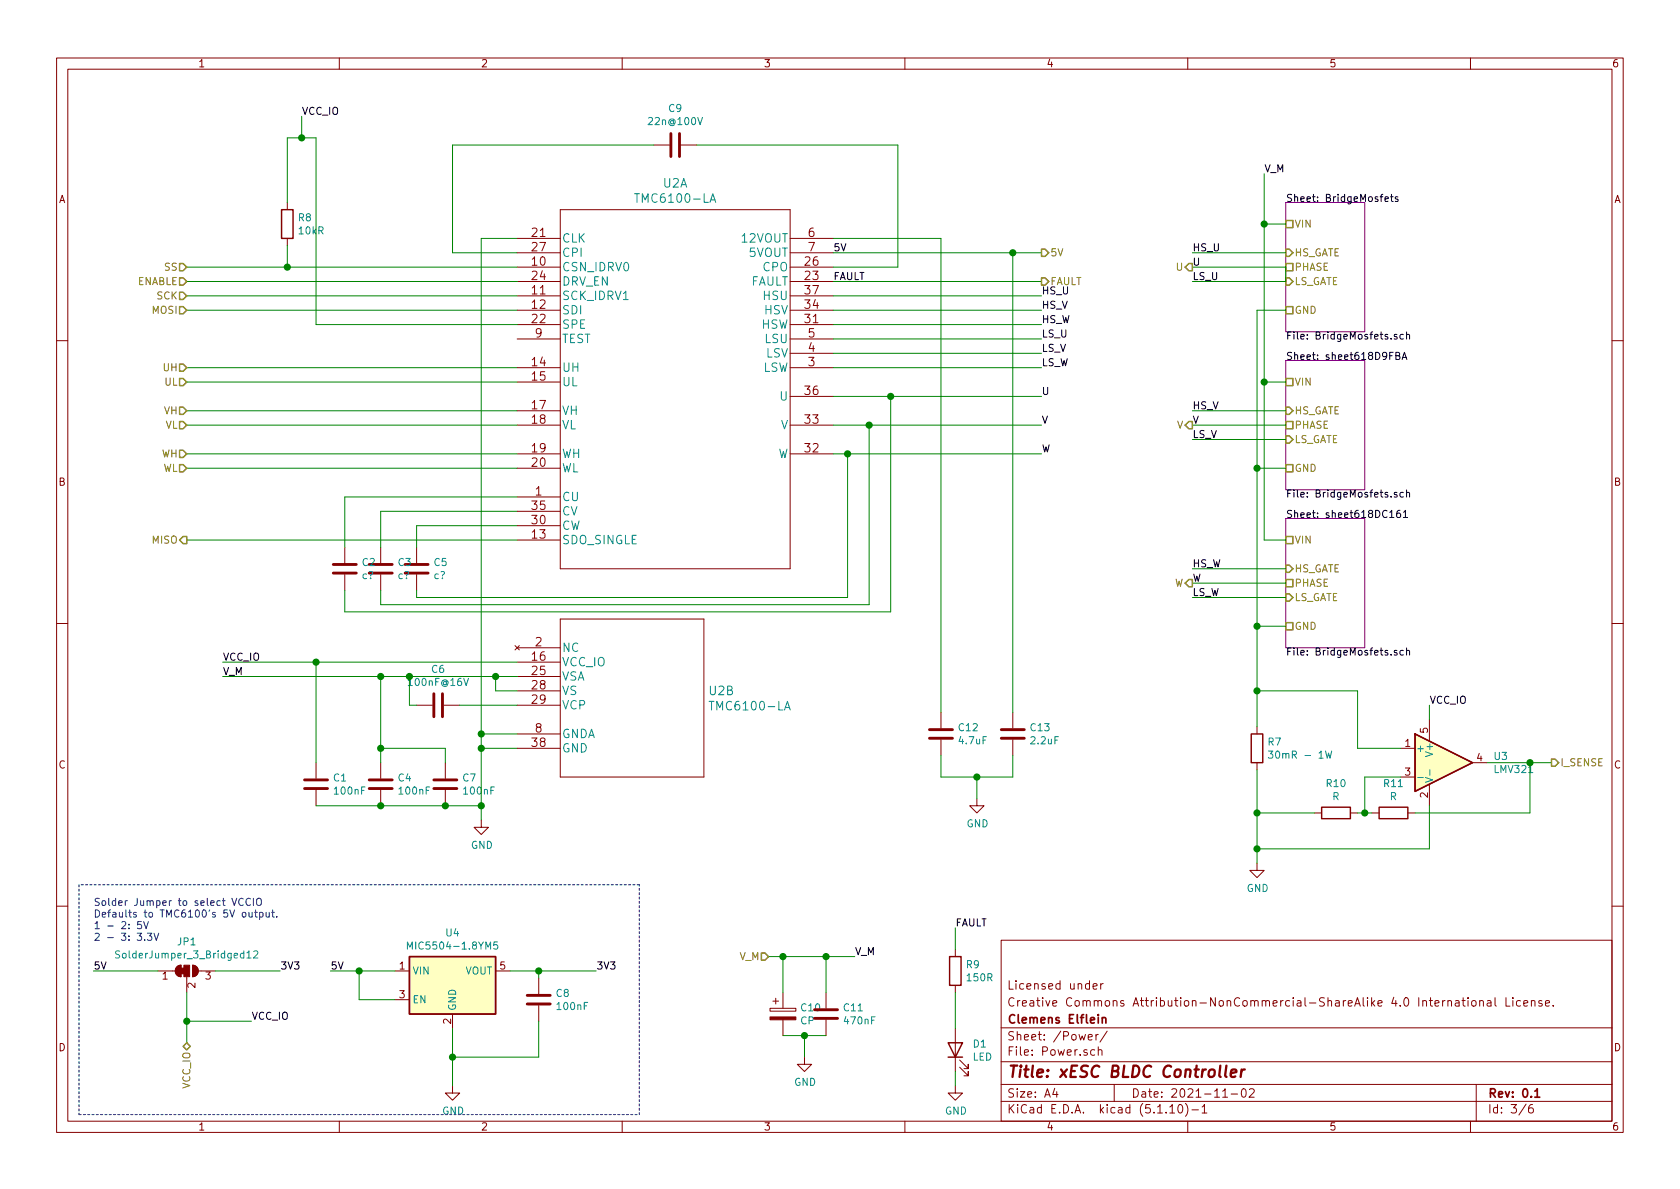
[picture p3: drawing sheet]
EESchema Schematic File Version 4
EELAYER 30 0
EELAYER END
$Descr A4 11693 8268
encoding utf-8
Sheet 3 6
Title "xESC BLDC Controller"
Date "2021-11-02"
Rev "0.1"
Comp "Clemens Elflein"
Comment1 "Creative Commons Attribution-NonCommercial-ShareAlike 4.0 International License."
Comment2 "Licensed under "
Comment3 ""
Comment4 ""
$EndDescr
$Comp
L TMC6100:TMC6100-LA U?
U 1 1
P 3600 1650
AR Path="/618330C0" Ref="U?"  Part="1" 
AR Path="/6183112C/618330C0" Ref="U2"  Part="1" 
F 0 "U2" H 4700 2037 60  0000 C CNN
F 1 "TMC6100-LA" H 4700 1931 60  0000 C CNN
F 2 "footprints:TMC6100-LA" H 4700 1890 60  0001 C CNN
F 3 "" H 3600 1650 60  0000 C CNN
	1    3600 1650
	1    0    0    -1  
$EndComp
$Comp
L TMC6100:TMC6100-LA U?
U 2 1
P 3600 4500
AR Path="/618330C6" Ref="U?"  Part="2" 
AR Path="/6183112C/618330C6" Ref="U2"  Part="2" 
F 0 "U2" H 4928 4203 60  0000 L CNN
F 1 "TMC6100-LA" H 4928 4097 60  0000 L CNN
F 2 "footprints:TMC6100-LA" H 4700 4740 60  0001 C CNN
F 3 "" H 3600 4500 60  0000 C CNN
	2    3600 4500
	1    0    0    -1  
$EndComp
Text HLabel 5350 6650 0    50   Input ~ 0
V_M
Wire Wire Line
	3600 1650 3350 1650
Wire Wire Line
	3600 5100 3350 5100
Connection ~ 3350 5100
Wire Wire Line
	3350 5100 3350 5200
Wire Wire Line
	3600 5200 3350 5200
Connection ~ 3350 5200
Wire Wire Line
	3350 5200 3350 5600
$Comp
L power:GND #PWR0104
U 1 1
P 3350 5700
F 0 "#PWR0104" H 3350 5450 50  0001 C CNN
F 1 "GND" H 3355 5527 50  0000 C CNN
F 2 "" H 3350 5700 50  0001 C CNN
F 3 "" H 3350 5700 50  0001 C CNN
	1    3350 5700
	1    0    0    -1  
$EndComp
Wire Wire Line
	3600 4600 2200 4600
Connection ~ 2200 4600
Wire Wire Line
	2200 4600 1550 4600
Text HLabel 1300 7250 3    50   BiDi ~ 0
VCC_IO
$Comp
L Device:C C4
U 1 1
P 2650 5450
F 0 "C4" H 2765 5496 50  0000 L CNN
F 1 "100nF" H 2765 5405 50  0000 L CNN
F 2 "" H 2688 5300 50  0001 C CNN
F 3 "~" H 2650 5450 50  0001 C CNN
	1    2650 5450
	1    0    0    -1  
$EndComp
Wire Wire Line
	2650 5600 3100 5600
Text Label 1550 4700 0    50   ~ 0
V_M
$Comp
L Device:C C12
U 1 1
P 6550 5100
F 0 "C12" H 6665 5146 50  0000 L CNN
F 1 "4.7uF" H 6665 5055 50  0000 L CNN
F 2 "" H 6588 4950 50  0001 C CNN
F 3 "~" H 6550 5100 50  0001 C CNN
	1    6550 5100
	1    0    0    -1  
$EndComp
Wire Wire Line
	6550 5250 6550 5400
Wire Wire Line
	6550 5400 6800 5400
Wire Wire Line
	6800 5400 6800 5550
Connection ~ 6800 5400
$Comp
L power:GND #PWR0105
U 1 1
P 6800 5550
F 0 "#PWR0105" H 6800 5300 50  0001 C CNN
F 1 "GND" H 6805 5377 50  0000 C CNN
F 2 "" H 6800 5550 50  0001 C CNN
F 3 "" H 6800 5550 50  0001 C CNN
	1    6800 5550
	1    0    0    -1  
$EndComp
$Comp
L Device:C C1
U 1 1
P 2200 5450
F 0 "C1" H 2315 5496 50  0000 L CNN
F 1 "100nF" H 2315 5405 50  0000 L CNN
F 2 "" H 2238 5300 50  0001 C CNN
F 3 "~" H 2200 5450 50  0001 C CNN
	1    2200 5450
	1    0    0    -1  
$EndComp
Wire Wire Line
	2200 5600 2650 5600
Connection ~ 2650 5600
Wire Wire Line
	3600 4700 3450 4700
Wire Wire Line
	2650 4700 1550 4700
Connection ~ 2650 4700
Connection ~ 3350 5600
Wire Wire Line
	3350 5600 3350 5700
Wire Wire Line
	3350 1650 3350 5100
Wire Wire Line
	2200 4600 2200 5300
Wire Wire Line
	2650 4700 2650 5200
Wire Wire Line
	3600 4800 3450 4800
Wire Wire Line
	3450 4800 3450 4700
Connection ~ 3450 4700
Wire Wire Line
	3450 4700 2850 4700
$Comp
L Device:C C6
U 1 1
P 3050 4900
F 0 "C6" V 2798 4900 50  0000 C CNN
F 1 "100nF@16V" V 2889 4900 50  0000 C CNN
F 2 "" H 3088 4750 50  0001 C CNN
F 3 "~" H 3050 4900 50  0001 C CNN
	1    3050 4900
	0    1    1    0   
$EndComp
Wire Wire Line
	3600 4900 3200 4900
Wire Wire Line
	2900 4900 2850 4900
Wire Wire Line
	2850 4900 2850 4700
Connection ~ 2850 4700
Wire Wire Line
	2850 4700 2650 4700
Wire Wire Line
	5350 6650 5450 6650
Text Label 5950 6650 0    50   ~ 0
V_M
$Comp
L Device:CP C10
U 1 1
P 5450 7050
F 0 "C10" H 5568 7096 50  0000 L CNN
F 1 "CP" H 5568 7005 50  0000 L CNN
F 2 "" H 5488 6900 50  0001 C CNN
F 3 "~" H 5450 7050 50  0001 C CNN
	1    5450 7050
	1    0    0    -1  
$EndComp
$Comp
L Device:C C11
U 1 1
P 5750 7050
F 0 "C11" H 5865 7096 50  0000 L CNN
F 1 "470nF" H 5865 7005 50  0000 L CNN
F 2 "" H 5788 6900 50  0001 C CNN
F 3 "~" H 5750 7050 50  0001 C CNN
	1    5750 7050
	1    0    0    -1  
$EndComp
Wire Wire Line
	5450 7200 5600 7200
Wire Wire Line
	5600 7200 5600 7350
Connection ~ 5600 7200
Wire Wire Line
	5600 7200 5750 7200
Wire Wire Line
	5450 6900 5450 6650
Connection ~ 5450 6650
Wire Wire Line
	5450 6650 5750 6650
Wire Wire Line
	5750 6900 5750 6650
Connection ~ 5750 6650
Wire Wire Line
	5750 6650 5950 6650
$Comp
L power:GND #PWR0106
U 1 1
P 5600 7350
F 0 "#PWR0106" H 5600 7100 50  0001 C CNN
F 1 "GND" H 5605 7177 50  0000 C CNN
F 2 "" H 5600 7350 50  0001 C CNN
F 3 "" H 5600 7350 50  0001 C CNN
	1    5600 7350
	1    0    0    -1  
$EndComp
$Comp
L Device:C C7
U 1 1
P 3100 5450
F 0 "C7" H 3215 5496 50  0000 L CNN
F 1 "100nF" H 3215 5405 50  0000 L CNN
F 2 "" H 3138 5300 50  0001 C CNN
F 3 "~" H 3100 5450 50  0001 C CNN
	1    3100 5450
	1    0    0    -1  
$EndComp
Connection ~ 3100 5600
Wire Wire Line
	3100 5600 3350 5600
Wire Wire Line
	3100 5300 3100 5200
Wire Wire Line
	3100 5200 2650 5200
Connection ~ 2650 5200
Wire Wire Line
	2650 5200 2650 5300
$Comp
L Device:C C5
U 1 1
P 2900 3950
F 0 "C5" H 3015 3996 50  0000 L CNN
F 1 "c?" H 3015 3905 50  0000 L CNN
F 2 "" H 2938 3800 50  0001 C CNN
F 3 "~" H 2900 3950 50  0001 C CNN
	1    2900 3950
	1    0    0    -1  
$EndComp
$Comp
L Device:C C3
U 1 1
P 2650 3950
F 0 "C3" H 2765 3996 50  0000 L CNN
F 1 "c?" H 2765 3905 50  0000 L CNN
F 2 "" H 2688 3800 50  0001 C CNN
F 3 "~" H 2650 3950 50  0001 C CNN
	1    2650 3950
	1    0    0    -1  
$EndComp
$Comp
L Device:C C2
U 1 1
P 2400 3950
F 0 "C2" H 2515 3996 50  0000 L CNN
F 1 "c?" H 2515 3905 50  0000 L CNN
F 2 "" H 2438 3800 50  0001 C CNN
F 3 "~" H 2400 3950 50  0001 C CNN
	1    2400 3950
	1    0    0    -1  
$EndComp
Wire Wire Line
	2400 3450 2400 3800
Wire Wire Line
	2400 3450 3600 3450
Wire Wire Line
	2650 3550 2650 3800
Wire Wire Line
	2650 3550 3600 3550
Wire Wire Line
	2900 3650 2900 3800
Wire Wire Line
	2900 3650 3600 3650
Wire Wire Line
	2900 4100 2900 4150
Wire Wire Line
	2900 4150 5900 4150
Wire Wire Line
	5900 4150 5900 3150
Wire Wire Line
	5900 3150 5800 3150
Wire Wire Line
	2650 4100 2650 4200
Wire Wire Line
	2650 4200 6050 4200
Wire Wire Line
	6050 4200 6050 2950
Wire Wire Line
	6050 2950 5800 2950
Wire Wire Line
	2400 4100 2400 4250
Wire Wire Line
	2400 4250 6200 4250
Wire Wire Line
	6200 4250 6200 2750
Wire Wire Line
	6200 2750 5800 2750
Wire Wire Line
	5800 1650 6550 1650
Wire Wire Line
	6550 1650 6550 4950
Wire Wire Line
	5800 1850 6250 1850
Wire Wire Line
	6250 1850 6250 1000
$Comp
L Device:C C9
U 1 1
P 4700 1000
F 0 "C9" V 4952 1000 50  0000 C CNN
F 1 "22n@100V" V 4861 1000 50  0000 C CNN
F 2 "" H 4738 850 50  0001 C CNN
F 3 "~" H 4700 1000 50  0001 C CNN
	1    4700 1000
	0    -1   -1   0   
$EndComp
Wire Wire Line
	4850 1000 6250 1000
Wire Wire Line
	4550 1000 3150 1000
Wire Wire Line
	3150 1000 3150 1750
Wire Wire Line
	3150 1750 3600 1750
$Sheet
S 8950 1400 550  900 
U 61874129
F0 "BridgeMosfets" 50
F1 "BridgeMosfets.sch" 50
F2 "VIN" U L 8950 1550 50 
F3 "GND" U L 8950 2150 50 
F4 "PHASE" U L 8950 1850 50 
F5 "HS_GATE" I L 8950 1750 50 
F6 "LS_GATE" I L 8950 1950 50 
$EndSheet
$Comp
L Regulator_Linear:MIC5504-1.8YM5 U4
U 1 1
P 3150 6850
F 0 "U4" H 3150 7217 50  0000 C CNN
F 1 "MIC5504-1.8YM5" H 3150 7126 50  0000 C CNN
F 2 "Package_TO_SOT_SMD:SOT-23-5_HandSoldering" H 3150 6450 50  0001 C CNN
F 3 "http://ww1.microchip.com/downloads/en/DeviceDoc/MIC550X.pdf" H 2900 7100 50  0001 C CNN
	1    3150 6850
	1    0    0    -1  
$EndComp
Wire Wire Line
	6800 5400 7050 5400
Wire Wire Line
	7050 5400 7050 5250
Wire Wire Line
	7050 1750 7050 4950
$Comp
L Device:C C13
U 1 1
P 7050 5100
F 0 "C13" H 7165 5146 50  0000 L CNN
F 1 "2.2uF" H 7165 5055 50  0000 L CNN
F 2 "" H 7088 4950 50  0001 C CNN
F 3 "~" H 7050 5100 50  0001 C CNN
	1    7050 5100
	1    0    0    -1  
$EndComp
Text Label 1550 4600 0    50   ~ 0
VCC_IO
Text Label 5800 1750 0    50   ~ 0
5V
Wire Wire Line
	5800 1750 7050 1750
$Comp
L Device:C C8
U 1 1
P 3750 6950
F 0 "C8" H 3865 6996 50  0000 L CNN
F 1 "100nF" H 3865 6905 50  0000 L CNN
F 2 "" H 3788 6800 50  0001 C CNN
F 3 "~" H 3750 6950 50  0001 C CNN
	1    3750 6950
	1    0    0    -1  
$EndComp
Wire Wire Line
	3550 6750 3750 6750
Wire Wire Line
	3750 6750 3750 6800
Wire Wire Line
	3150 7150 3150 7350
Wire Wire Line
	3150 7350 3750 7350
Wire Wire Line
	3750 7350 3750 7100
Wire Wire Line
	3150 7350 3150 7550
Connection ~ 3150 7350
$Comp
L power:GND #PWR0107
U 1 1
P 3150 7550
F 0 "#PWR0107" H 3150 7300 50  0001 C CNN
F 1 "GND" H 3155 7377 50  0000 C CNN
F 2 "" H 3150 7550 50  0001 C CNN
F 3 "" H 3150 7550 50  0001 C CNN
	1    3150 7550
	1    0    0    -1  
$EndComp
Wire Wire Line
	2750 6750 2500 6750
Wire Wire Line
	2750 6950 2500 6950
Wire Wire Line
	2500 6950 2500 6750
Connection ~ 2500 6750
Wire Wire Line
	2500 6750 2300 6750
Text Label 2300 6750 0    50   ~ 0
5V
$Comp
L Jumper:SolderJumper_3_Bridged12 JP1
U 1 1
P 1300 6750
F 0 "JP1" H 1300 6955 50  0000 C CNN
F 1 "SolderJumper_3_Bridged12" H 1300 6864 50  0000 C CNN
F 2 "Jumper:SolderJumper-3_P1.3mm_Bridged12_Pad1.0x1.5mm_NumberLabels" H 1300 6750 50  0001 C CNN
F 3 "~" H 1300 6750 50  0001 C CNN
	1    1300 6750
	1    0    0    -1  
$EndComp
Wire Wire Line
	1300 7250 1300 7100
Wire Wire Line
	1300 7100 1750 7100
Connection ~ 1300 7100
Wire Wire Line
	1300 7100 1300 6900
Text Label 1750 7100 0    50   ~ 0
VCC_IO
Wire Wire Line
	1100 6750 650  6750
Wire Wire Line
	1500 6750 1950 6750
Wire Wire Line
	3750 6750 4150 6750
Connection ~ 3750 6750
Text Label 4150 6750 0    50   ~ 0
3V3
Text Label 1950 6750 0    50   ~ 0
3V3
Text Label 650  6750 0    50   ~ 0
5V
Text Notes 650  6550 0    50   ~ 0
Solder Jumper to select VCCIO\nDefaults to TMC6100's 5V output.\n1 - 2: 5V\n2 - 3: 3.3V
Wire Notes Line
	550  6150 550  7750
Wire Notes Line
	550  7750 4450 7750
Wire Notes Line
	4450 7750 4450 6150
Wire Notes Line
	4450 6150 550  6150
$Sheet
S 8950 2500 550  900 
U 618D9FC1
F0 "sheet618D9FBA" 50
F1 "BridgeMosfets.sch" 50
F2 "VIN" U L 8950 2650 50 
F3 "GND" U L 8950 3250 50 
F4 "PHASE" U L 8950 2950 50 
F5 "HS_GATE" I L 8950 2850 50 
F6 "LS_GATE" I L 8950 3050 50 
$EndSheet
$Sheet
S 8950 3600 550  900 
U 618DC168
F0 "sheet618DC161" 50
F1 "BridgeMosfets.sch" 50
F2 "VIN" U L 8950 3750 50 
F3 "GND" U L 8950 4350 50 
F4 "PHASE" U L 8950 4050 50 
F5 "HS_GATE" I L 8950 3950 50 
F6 "LS_GATE" I L 8950 4150 50 
$EndSheet
Wire Wire Line
	8950 1750 8300 1750
Wire Wire Line
	8950 1850 8950 1950
Wire Wire Line
	8950 1850 8300 1850
Wire Wire Line
	8300 1950 8950 1950
Wire Wire Line
	8950 2850 8300 2850
Wire Wire Line
	8950 2950 8300 2950
Wire Wire Line
	8300 3050 8950 3050
Wire Wire Line
	8950 3950 8300 3950
Wire Wire Line
	8950 4050 8300 4050
Wire Wire Line
	8300 4150 8950 4150
Text Label 8300 3950 0    50   ~ 0
HS_W
Text Label 8300 4050 0    50   ~ 0
W
Text Label 8300 4150 0    50   ~ 0
LS_W
Text Label 8300 2850 0    50   ~ 0
HS_V
Text Label 8300 3050 0    50   ~ 0
LS_V
Text Label 8300 2950 0    50   ~ 0
V
Text Label 8300 1750 0    50   ~ 0
HS_U
Text Label 8300 1850 0    50   ~ 0
U
Text Label 8300 1950 0    50   ~ 0
LS_U
Wire Wire Line
	8950 2150 8750 2150
Wire Wire Line
	8750 2150 8750 3250
Wire Wire Line
	8950 3250 8750 3250
Connection ~ 8750 3250
Wire Wire Line
	8750 3250 8750 4350
Wire Wire Line
	8950 4350 8750 4350
Connection ~ 8750 4350
Wire Wire Line
	8950 2650 8800 2650
Wire Wire Line
	8800 2650 8800 1550
Wire Wire Line
	8950 1550 8800 1550
Connection ~ 8800 1550
Wire Wire Line
	8800 1550 8800 1200
Wire Wire Line
	8950 3750 8800 3750
Wire Wire Line
	8800 3750 8800 2650
Connection ~ 8800 2650
Text Label 8800 1200 0    50   ~ 0
V_M
$Comp
L Device:R R7
U 1 1
P 8750 5200
F 0 "R7" H 8820 5246 50  0000 L CNN
F 1 "30mR - 1W" H 8820 5155 50  0000 L CNN
F 2 "Resistor_SMD:R_2512_6332Metric_Pad1.40x3.35mm_HandSolder" V 8680 5200 50  0001 C CNN
F 3 "~" H 8750 5200 50  0001 C CNN
	1    8750 5200
	1    0    0    -1  
$EndComp
Wire Wire Line
	8750 4350 8750 4800
Wire Wire Line
	8750 5350 8750 5650
$Comp
L power:GND #PWR0108
U 1 1
P 8750 6000
F 0 "#PWR0108" H 8750 5750 50  0001 C CNN
F 1 "GND" H 8755 5827 50  0000 C CNN
F 2 "" H 8750 6000 50  0001 C CNN
F 3 "" H 8750 6000 50  0001 C CNN
	1    8750 6000
	1    0    0    -1  
$EndComp
Wire Wire Line
	5800 2050 7250 2050
Wire Wire Line
	5800 2150 7250 2150
Wire Wire Line
	5800 2250 7250 2250
Wire Wire Line
	7250 2450 5800 2450
Wire Wire Line
	5800 2550 7250 2550
Wire Wire Line
	5800 2350 7250 2350
Wire Wire Line
	6200 2750 7250 2750
Connection ~ 6200 2750
Wire Wire Line
	6050 2950 7250 2950
Connection ~ 6050 2950
Wire Wire Line
	5900 3150 7250 3150
Connection ~ 5900 3150
Text Label 7250 2750 0    50   ~ 0
U
Text Label 7250 2950 0    50   ~ 0
V
Text Label 7250 3150 0    50   ~ 0
W
Text Label 7250 2050 0    50   ~ 0
HS_U
Text Label 7250 2150 0    50   ~ 0
HS_V
Text Label 7250 2250 0    50   ~ 0
HS_W
Text Label 7250 2350 0    50   ~ 0
LS_U
Text Label 7250 2450 0    50   ~ 0
LS_V
Text Label 7250 2550 0    50   ~ 0
LS_W
$Comp
L Device:R R9
U 1 1
P 6650 6750
F 0 "R9" H 6720 6796 50  0000 L CNN
F 1 "150R" H 6720 6705 50  0000 L CNN
F 2 "Resistor_SMD:R_0805_2012Metric" V 6580 6750 50  0001 C CNN
F 3 "~" H 6650 6750 50  0001 C CNN
	1    6650 6750
	1    0    0    -1  
$EndComp
$Comp
L Device:LED D1
U 1 1
P 6650 7300
F 0 "D1" V 6689 7182 50  0000 R CNN
F 1 "LED" V 6598 7182 50  0000 R CNN
F 2 "LED_SMD:LED_0805_2012Metric_Pad1.15x1.40mm_HandSolder" H 6650 7300 50  0001 C CNN
F 3 "~" H 6650 7300 50  0001 C CNN
	1    6650 7300
	0    -1   -1   0   
$EndComp
$Comp
L power:GND #PWR0110
U 1 1
P 6650 7550
F 0 "#PWR0110" H 6650 7300 50  0001 C CNN
F 1 "GND" H 6655 7377 50  0000 C CNN
F 2 "" H 6650 7550 50  0001 C CNN
F 3 "" H 6650 7550 50  0001 C CNN
	1    6650 7550
	1    0    0    -1  
$EndComp
Wire Wire Line
	6650 7550 6650 7450
Wire Wire Line
	6650 7150 6650 6900
Wire Wire Line
	6650 6600 6650 6450
Text Label 6650 6450 0    50   ~ 0
FAULT
Wire Wire Line
	5800 1950 7250 1950
Text Label 5800 1950 0    50   ~ 0
FAULT
Wire Wire Line
	3600 2250 2200 2250
Wire Wire Line
	3600 2550 1300 2550
Wire Wire Line
	3600 2650 1300 2650
Wire Wire Line
	3600 2850 1300 2850
Wire Wire Line
	3600 2950 1300 2950
Wire Wire Line
	3600 3150 1300 3150
Wire Wire Line
	3600 3250 1300 3250
Wire Wire Line
	3600 1950 1300 1950
Wire Wire Line
	3600 2050 1300 2050
Wire Wire Line
	3600 2150 1300 2150
Text HLabel 1300 1850 0    50   Input ~ 0
SS
$Comp
L Device:R R8
U 1 1
P 2000 1550
F 0 "R8" H 2070 1596 50  0000 L CNN
F 1 "10kR" H 2070 1505 50  0000 L CNN
F 2 "Resistor_SMD:R_0805_2012Metric" V 1930 1550 50  0001 C CNN
F 3 "~" H 2000 1550 50  0001 C CNN
	1    2000 1550
	1    0    0    -1  
$EndComp
Wire Wire Line
	2000 1400 2000 950 
Wire Wire Line
	2200 2250 2200 950 
Wire Wire Line
	2200 950  2100 950 
Wire Wire Line
	2100 950  2100 800 
Connection ~ 2100 950 
Wire Wire Line
	2100 950  2000 950 
Text Label 2100 800  0    50   ~ 0
VCC_IO
Text HLabel 1300 2050 0    50   Input ~ 0
SCK
Text HLabel 1300 1950 0    50   Input ~ 0
ENABLE
Text HLabel 7250 1950 2    50   Output ~ 0
FAULT
Text HLabel 1300 2150 0    50   Input ~ 0
MOSI
Text HLabel 1300 3750 0    50   Output ~ 0
MISO
Wire Wire Line
	3600 3750 1300 3750
Wire Wire Line
	1300 1850 2000 1850
Wire Wire Line
	2000 1700 2000 1850
Connection ~ 2000 1850
Wire Wire Line
	2000 1850 3600 1850
$Comp
L Amplifier_Operational:LMV321 U3
U 1 1
P 10050 5300
F 0 "U3" H 10394 5346 50  0000 L CNN
F 1 "LMV321" H 10394 5255 50  0000 L CNN
F 2 "Package_TO_SOT_SMD:SOT-23-5_HandSoldering" H 10050 5300 50  0001 L CNN
F 3 "http://www.ti.com/lit/ds/symlink/lmv324.pdf" H 10050 5300 50  0001 C CNN
	1    10050 5300
	1    0    0    -1  
$EndComp
Text Label 9950 4900 0    50   ~ 0
VCC_IO
Wire Wire Line
	9950 5000 9950 4900
Wire Wire Line
	9950 5600 9950 5900
Wire Wire Line
	9950 5900 8750 5900
Connection ~ 8750 5900
Wire Wire Line
	8750 5900 8750 6000
$Comp
L Device:R R10
U 1 1
P 9300 5650
F 0 "R10" V 9093 5650 50  0000 C CNN
F 1 "R" V 9184 5650 50  0000 C CNN
F 2 "Resistor_SMD:R_0805_2012Metric" V 9230 5650 50  0001 C CNN
F 3 "~" H 9300 5650 50  0001 C CNN
	1    9300 5650
	0    1    1    0   
$EndComp
$Comp
L Device:R R11
U 1 1
P 9700 5650
F 0 "R11" V 9493 5650 50  0000 C CNN
F 1 "R" V 9584 5650 50  0000 C CNN
F 2 "Resistor_SMD:R_0805_2012Metric" V 9630 5650 50  0001 C CNN
F 3 "~" H 9700 5650 50  0001 C CNN
	1    9700 5650
	0    1    1    0   
$EndComp
Wire Wire Line
	9850 5650 10650 5650
Wire Wire Line
	10650 5650 10650 5300
Wire Wire Line
	10650 5300 10350 5300
Wire Wire Line
	9550 5650 9500 5650
Wire Wire Line
	9150 5650 8750 5650
Connection ~ 8750 5650
Wire Wire Line
	8750 5650 8750 5900
Wire Wire Line
	9750 5400 9500 5400
Wire Wire Line
	9500 5400 9500 5650
Connection ~ 9500 5650
Wire Wire Line
	9500 5650 9450 5650
Wire Wire Line
	9750 5200 9450 5200
Wire Wire Line
	9450 5200 9450 4800
Wire Wire Line
	9450 4800 8750 4800
Connection ~ 8750 4800
Wire Wire Line
	8750 4800 8750 5050
Text HLabel 10800 5300 2    50   Output ~ 0
I_SENSE
Wire Wire Line
	10800 5300 10650 5300
Connection ~ 10650 5300
Text HLabel 1300 2550 0    50   Input ~ 0
UH
Text HLabel 1300 2650 0    50   Input ~ 0
UL
Text HLabel 1300 2850 0    50   Input ~ 0
VH
Text HLabel 1300 2950 0    50   Input ~ 0
VL
Text HLabel 1300 3150 0    50   Input ~ 0
WH
Text HLabel 1300 3250 0    50   Input ~ 0
WL
Wire Wire Line
	7050 1750 7250 1750
Connection ~ 7050 1750
Text HLabel 7250 1750 2    50   Output ~ 0
5V
Text HLabel 8300 1850 0    50   Output ~ 0
U
Text HLabel 8300 2950 0    50   Output ~ 0
V
Text HLabel 8300 4050 0    50   Output ~ 0
W
$EndSCHEMATC
